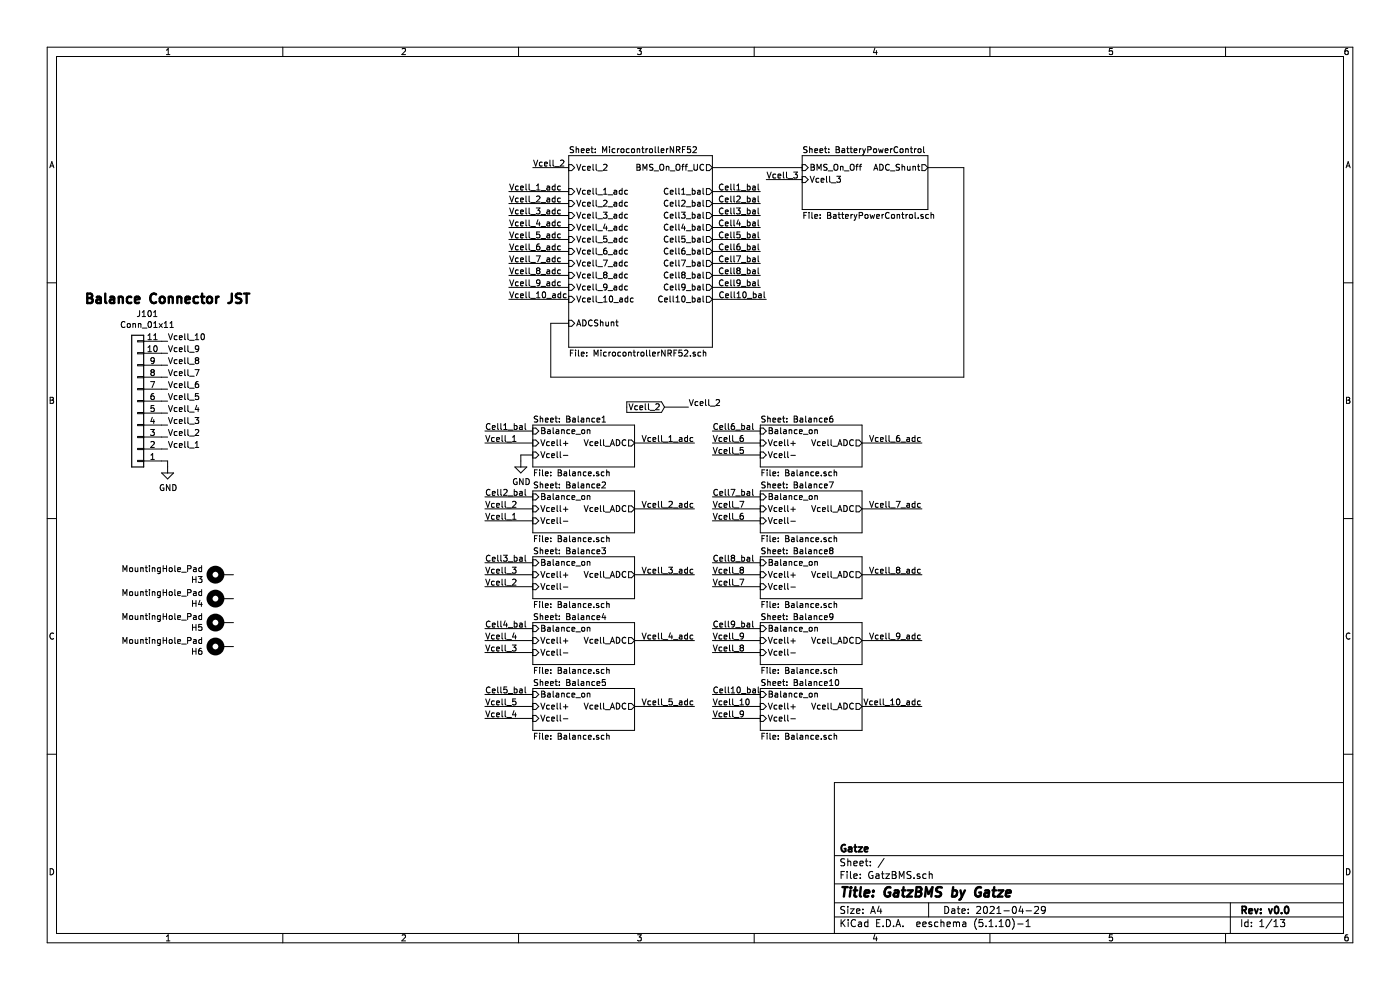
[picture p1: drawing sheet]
EESchema Schematic File Version 4
EELAYER 30 0
EELAYER END
$Descr A4 11693 8268
encoding utf-8
Sheet 1 13
Title "GatzBMS by Gatze"
Date "2021-04-29"
Rev "v0.0"
Comp "Gatze"
Comment1 ""
Comment2 ""
Comment3 ""
Comment4 ""
$EndDescr
Wire Wire Line
	1350 3050 1400 3050
Wire Wire Line
	1350 3150 1400 3150
Wire Wire Line
	1350 3250 1400 3250
Wire Wire Line
	1350 3350 1400 3350
Wire Wire Line
	1350 3450 1400 3450
Wire Wire Line
	1350 3550 1400 3550
Wire Wire Line
	1350 3650 1400 3650
Wire Wire Line
	1350 3750 1400 3750
Wire Wire Line
	1350 3850 1400 3850
$Comp
L power:GND #PWR0101
U 1 1
P 1400 3900
F 0 "#PWR0101" H 1400 3650 50  0001 C CNN
F 1 "GND" H 1405 3727 50  0000 C CNN
F 2 "" H 1400 3900 50  0001 C CNN
F 3 "" H 1400 3900 50  0001 C CNN
	1    1400 3900
	1    0    0    -1  
$EndComp
Wire Wire Line
	1400 3850 1400 3900
Wire Wire Line
	1350 2950 1400 2950
Wire Wire Line
	1350 2850 1400 2850
Text Notes 700  2550 0    79   ~ 16
Balance Connector JST
Text Notes 7950 -300 0    79   ~ 16
ToDo\ncurrentsense (only calculations)\nstatus led\nAlle pinnen connecten aan ESP32 ook al rekening houdend met JTAG (liefst aan voltmeting pin)\n\nLater versions first basic BMS function get working\nTemp sensor print battery fets etc thermistor ?\nJtag connector\nSafety (esd overvoltage etc)
Text Label 1400 2850 0    50   ~ 0
Vcell_10
Text Label 1400 2950 0    50   ~ 0
Vcell_9
Text Label 1400 3150 0    50   ~ 0
Vcell_7
Text Label 1400 3250 0    50   ~ 0
Vcell_6
Text Label 1400 3350 0    50   ~ 0
Vcell_5
Text Label 1400 3450 0    50   ~ 0
Vcell_4
Text Label 1400 3550 0    50   ~ 0
Vcell_3
Text Label 1400 3650 0    50   ~ 0
Vcell_2
Text Label 1400 3750 0    50   ~ 0
Vcell_1
$Sheet
S 4450 3550 850  350 
U 607B2503
F0 "Balance1" 50
F1 "Balance.sch" 50
F2 "Vcell+" I L 4450 3700 50 
F3 "Vcell-" I L 4450 3800 50 
F4 "Balance_on" I L 4450 3600 50 
F5 "Vcell_ADC" O R 5300 3700 50 
$EndSheet
$Sheet
S 4450 4100 850  350 
U 6084D2D8
F0 "Balance2" 50
F1 "Balance.sch" 50
F2 "Vcell+" I L 4450 4250 50 
F3 "Vcell-" I L 4450 4350 50 
F4 "Balance_on" I L 4450 4150 50 
F5 "Vcell_ADC" O R 5300 4250 50 
$EndSheet
$Sheet
S 4450 4650 850  350 
U 608541DB
F0 "Balance3" 50
F1 "Balance.sch" 50
F2 "Vcell+" I L 4450 4800 50 
F3 "Vcell-" I L 4450 4900 50 
F4 "Balance_on" I L 4450 4700 50 
F5 "Vcell_ADC" O R 5300 4800 50 
$EndSheet
$Sheet
S 4450 5200 850  350 
U 6085B0D6
F0 "Balance4" 50
F1 "Balance.sch" 50
F2 "Vcell+" I L 4450 5350 50 
F3 "Vcell-" I L 4450 5450 50 
F4 "Balance_on" I L 4450 5250 50 
F5 "Vcell_ADC" O R 5300 5350 50 
$EndSheet
$Sheet
S 4450 5750 850  350 
U 60861FC9
F0 "Balance5" 50
F1 "Balance.sch" 50
F2 "Vcell+" I L 4450 5900 50 
F3 "Vcell-" I L 4450 6000 50 
F4 "Balance_on" I L 4450 5800 50 
F5 "Vcell_ADC" O R 5300 5900 50 
$EndSheet
$Sheet
S 6350 3550 850  350 
U 60868FC4
F0 "Balance6" 50
F1 "Balance.sch" 50
F2 "Vcell+" I L 6350 3700 50 
F3 "Vcell-" I L 6350 3800 50 
F4 "Balance_on" I L 6350 3600 50 
F5 "Vcell_ADC" O R 7200 3700 50 
$EndSheet
$Sheet
S 6350 4100 850  350 
U 6086FEFF
F0 "Balance7" 50
F1 "Balance.sch" 50
F2 "Vcell+" I L 6350 4250 50 
F3 "Vcell-" I L 6350 4350 50 
F4 "Balance_on" I L 6350 4150 50 
F5 "Vcell_ADC" O R 7200 4250 50 
$EndSheet
$Sheet
S 6350 4650 850  350 
U 60876DFE
F0 "Balance8" 50
F1 "Balance.sch" 50
F2 "Vcell+" I L 6350 4800 50 
F3 "Vcell-" I L 6350 4900 50 
F4 "Balance_on" I L 6350 4700 50 
F5 "Vcell_ADC" O R 7200 4800 50 
$EndSheet
$Sheet
S 6350 5200 850  350 
U 6087DCE1
F0 "Balance9" 50
F1 "Balance.sch" 50
F2 "Vcell+" I L 6350 5350 50 
F3 "Vcell-" I L 6350 5450 50 
F4 "Balance_on" I L 6350 5250 50 
F5 "Vcell_ADC" O R 7200 5350 50 
$EndSheet
$Sheet
S 6350 5750 850  350 
U 60884BDC
F0 "Balance10" 50
F1 "Balance.sch" 50
F2 "Vcell+" I L 6350 5900 50 
F3 "Vcell-" I L 6350 6000 50 
F4 "Balance_on" I L 6350 5800 50 
F5 "Vcell_ADC" O R 7200 5900 50 
$EndSheet
Text Label 4050 3600 0    50   ~ 0
Cell1_bal
Text Label 4050 3700 0    50   ~ 0
Vcell_1
$Comp
L power:GND #PWR0102
U 1 1
P 4350 3850
F 0 "#PWR0102" H 4350 3600 50  0001 C CNN
F 1 "GND" H 4355 3677 50  0000 C CNN
F 2 "" H 4350 3850 50  0001 C CNN
F 3 "" H 4350 3850 50  0001 C CNN
	1    4350 3850
	1    0    0    -1  
$EndComp
Text Label 4050 4150 0    50   ~ 0
Cell2_bal
Text Label 4050 4250 0    50   ~ 0
Vcell_2
Text Label 4050 4350 0    50   ~ 0
Vcell_1
Wire Wire Line
	4050 3600 4450 3600
Wire Wire Line
	4050 3700 4450 3700
Wire Wire Line
	4350 3850 4350 3800
Wire Wire Line
	4350 3800 4450 3800
Wire Wire Line
	4050 4150 4450 4150
Wire Wire Line
	4050 4250 4450 4250
Wire Wire Line
	4050 4350 4450 4350
Text Label 4050 4700 0    50   ~ 0
Cell3_bal
Text Label 4050 4800 0    50   ~ 0
Vcell_3
Text Label 4050 4900 0    50   ~ 0
Vcell_2
Wire Wire Line
	4050 4700 4450 4700
Wire Wire Line
	4050 4800 4450 4800
Wire Wire Line
	4050 4900 4450 4900
Text Label 4050 5250 0    50   ~ 0
Cell4_bal
Text Label 4050 5350 0    50   ~ 0
Vcell_4
Text Label 4050 5450 0    50   ~ 0
Vcell_3
Wire Wire Line
	4050 5250 4450 5250
Wire Wire Line
	4050 5350 4450 5350
Wire Wire Line
	4050 5450 4450 5450
Text Label 4050 5800 0    50   ~ 0
Cell5_bal
Text Label 4050 5900 0    50   ~ 0
Vcell_5
Text Label 4050 6000 0    50   ~ 0
Vcell_4
Wire Wire Line
	4050 5800 4450 5800
Wire Wire Line
	4050 5900 4450 5900
Wire Wire Line
	4050 6000 4450 6000
Text Label 5950 3600 0    50   ~ 0
Cell6_bal
Text Label 5950 3700 0    50   ~ 0
Vcell_6
Text Label 5950 3800 0    50   ~ 0
Vcell_5
Wire Wire Line
	5950 3600 6350 3600
Wire Wire Line
	5950 3700 6350 3700
Wire Wire Line
	5950 3800 6350 3800
Text Label 5950 4150 0    50   ~ 0
Cell7_bal
Text Label 5950 4250 0    50   ~ 0
Vcell_7
Text Label 5950 4350 0    50   ~ 0
Vcell_6
Wire Wire Line
	5950 4150 6350 4150
Wire Wire Line
	5950 4250 6350 4250
Wire Wire Line
	5950 4350 6350 4350
Text Label 5950 4700 0    50   ~ 0
Cell8_bal
Text Label 5950 4800 0    50   ~ 0
Vcell_8
Text Label 5950 4900 0    50   ~ 0
Vcell_7
Wire Wire Line
	5950 4700 6350 4700
Wire Wire Line
	5950 4800 6350 4800
Wire Wire Line
	5950 4900 6350 4900
Text Label 5950 5250 0    50   ~ 0
Cell9_bal
Text Label 5950 5350 0    50   ~ 0
Vcell_9
Text Label 5950 5450 0    50   ~ 0
Vcell_8
Wire Wire Line
	5950 5250 6350 5250
Wire Wire Line
	5950 5350 6350 5350
Wire Wire Line
	5950 5450 6350 5450
Text Label 5950 5800 0    50   ~ 0
Cell10_bal
Text Label 5950 5900 0    50   ~ 0
Vcell_10
Text Label 5950 6000 0    50   ~ 0
Vcell_9
Wire Wire Line
	5950 5800 6350 5800
Wire Wire Line
	5950 5900 6350 5900
Wire Wire Line
	5950 6000 6350 6000
Text GLabel 5550 3400 0    50   Input ~ 0
Vcell_2
Text Label 5750 3400 0    50   ~ 0
Vcell_2
Text Notes 3950 -200 0    50   ~ 0
Pinning considerations\nHet kan allemaal net\nRX TX vrijlaten, daardoor geen I2C vrij\nADC2 kan niet gebruikt worden met WIFI en BLE!!\nZoeken op google 'ADC2 BLE', ADC2 WIFI'\n\nOnderste 6 pinnen voor interne flash
Wire Wire Line
	5550 3400 5750 3400
$Sheet
S 6700 1300 1050 450 
U 60847557
F0 "BatteryPowerControl" 50
F1 "BatteryPowerControl.sch" 50
F2 "BMS_On_Off" I L 6700 1400 50 
F3 "ADC_Shunt" O R 7750 1400 50 
F4 "Vcell_3" I L 6700 1500 50 
$EndSheet
$Comp
L Connector_Generic:Conn_01x11 J101
U 1 1
P 1150 3350
F 0 "J101" H 1068 2625 50  0000 C CNN
F 1 "Conn_01x11" H 1068 2716 50  0000 C CNN
F 2 "Connector_JST:JST_PH_S11B-PH-K_1x11_P2.00mm_Horizontal" H 1150 3350 50  0001 C CNN
F 3 "~" H 1150 3350 50  0001 C CNN
	1    1150 3350
	-1   0    0    1   
$EndComp
$Sheet
S 4750 1300 1200 1600
U 608367CF
F0 "MicrocontrollerNRF52" 50
F1 "MicrocontrollerNRF52.sch" 50
F2 "Vcell_1_adc" I L 4750 1600 50 
F3 "Vcell_2_adc" I L 4750 1700 50 
F4 "Vcell_3_adc" I L 4750 1800 50 
F5 "Vcell_4_adc" I L 4750 1900 50 
F6 "Vcell_5_adc" I L 4750 2000 50 
F7 "Vcell_6_adc" I L 4750 2100 50 
F8 "Vcell_7_adc" I L 4750 2200 50 
F9 "Vcell_8_adc" I L 4750 2300 50 
F10 "Vcell_9_adc" I L 4750 2400 50 
F11 "Vcell_10_adc" I L 4750 2500 50 
F12 "ADCShunt" I L 4750 2700 50 
F13 "BMS_On_Off_UC" O R 5950 1400 50 
F14 "Cell1_bal" O R 5950 1600 50 
F15 "Cell2_bal" O R 5950 1700 50 
F16 "Cell3_bal" O R 5950 1800 50 
F17 "Cell4_bal" O R 5950 1900 50 
F18 "Cell5_bal" O R 5950 2000 50 
F19 "Cell6_bal" O R 5950 2100 50 
F20 "Cell7_bal" O R 5950 2200 50 
F21 "Cell8_bal" O R 5950 2300 50 
F22 "Cell9_bal" O R 5950 2400 50 
F23 "Cell10_bal" O R 5950 2500 50 
F24 "Vcell_2" I L 4750 1400 50 
$EndSheet
Text Label 1400 3050 0    50   ~ 0
Vcell_8
Wire Wire Line
	4250 1600 4750 1600
Wire Wire Line
	4250 1700 4750 1700
Wire Wire Line
	4250 1800 4750 1800
Wire Wire Line
	4250 1900 4750 1900
Wire Wire Line
	4250 2000 4750 2000
Wire Wire Line
	4250 2100 4750 2100
Wire Wire Line
	4250 2200 4750 2200
Wire Wire Line
	4250 2300 4750 2300
Wire Wire Line
	4250 2400 4750 2400
Wire Wire Line
	4250 2500 4750 2500
Wire Wire Line
	5950 1400 6700 1400
Wire Wire Line
	7750 1400 8050 1400
Wire Wire Line
	8050 1400 8050 3150
Wire Wire Line
	8050 3150 4600 3150
Wire Wire Line
	4600 3150 4600 2700
Wire Wire Line
	4600 2700 4750 2700
Text Label 6350 1600 2    50   ~ 0
Cell1_bal
Text Label 6350 1700 2    50   ~ 0
Cell2_bal
Text Label 6350 1800 2    50   ~ 0
Cell3_bal
Text Label 6350 1900 2    50   ~ 0
Cell4_bal
Text Label 6350 2000 2    50   ~ 0
Cell5_bal
Text Label 6350 2100 2    50   ~ 0
Cell6_bal
Text Label 6350 2200 2    50   ~ 0
Cell7_bal
Text Label 6350 2300 2    50   ~ 0
Cell8_bal
Text Label 6350 2400 2    50   ~ 0
Cell9_bal
Text Label 6400 2500 2    50   ~ 0
Cell10_bal
Wire Wire Line
	5950 1600 6350 1600
Wire Wire Line
	5950 1700 6350 1700
Wire Wire Line
	5950 1800 6350 1800
Wire Wire Line
	5950 1900 6350 1900
Wire Wire Line
	5950 2000 6350 2000
Wire Wire Line
	5950 2100 6350 2100
Wire Wire Line
	5950 2200 6350 2200
Wire Wire Line
	5950 2300 6350 2300
Wire Wire Line
	5950 2400 6350 2400
Wire Wire Line
	5950 2500 6400 2500
Text Label 4450 1400 0    50   ~ 0
Vcell_2
Wire Wire Line
	4450 1400 4750 1400
Text Label 6400 1500 0    50   ~ 0
Vcell_3
Wire Wire Line
	6400 1500 6700 1500
Text Label 5800 3700 2    50   ~ 0
Vcell_1_adc
Wire Wire Line
	5300 3700 5800 3700
Text Label 5800 4250 2    50   ~ 0
Vcell_2_adc
Wire Wire Line
	5300 4250 5800 4250
Text Label 5800 4800 2    50   ~ 0
Vcell_3_adc
Wire Wire Line
	5300 4800 5800 4800
Text Label 5800 5350 2    50   ~ 0
Vcell_4_adc
Wire Wire Line
	5300 5350 5800 5350
Text Label 5800 5900 2    50   ~ 0
Vcell_5_adc
Wire Wire Line
	5300 5900 5800 5900
Text Label 7700 3700 2    50   ~ 0
Vcell_6_adc
Wire Wire Line
	7200 3700 7700 3700
Text Label 7700 4250 2    50   ~ 0
Vcell_7_adc
Wire Wire Line
	7200 4250 7700 4250
Text Label 7700 4800 2    50   ~ 0
Vcell_8_adc
Wire Wire Line
	7200 4800 7700 4800
Text Label 7700 5350 2    50   ~ 0
Vcell_9_adc
Wire Wire Line
	7200 5350 7700 5350
Text Label 7700 5900 2    50   ~ 0
Vcell_10_adc
Wire Wire Line
	7200 5900 7700 5900
Text Label 4250 1600 0    50   ~ 0
Vcell_1_adc
Text Label 4250 1700 0    50   ~ 0
Vcell_2_adc
Text Label 4250 1800 0    50   ~ 0
Vcell_3_adc
Text Label 4250 1900 0    50   ~ 0
Vcell_4_adc
Text Label 4250 2000 0    50   ~ 0
Vcell_5_adc
Text Label 4250 2100 0    50   ~ 0
Vcell_6_adc
Text Label 4250 2200 0    50   ~ 0
Vcell_7_adc
Text Label 4250 2300 0    50   ~ 0
Vcell_8_adc
Text Label 4250 2400 0    50   ~ 0
Vcell_9_adc
Text Label 4250 2500 0    50   ~ 0
Vcell_10_adc
$Comp
L Mechanical:MountingHole_Pad H?
U 1 1
P 1850 5400
AR Path="/60847557/61350940" Ref="H?"  Part="1" 
AR Path="/61350940" Ref="H6"  Part="1" 
F 0 "H6" V 1804 5550 50  0000 L CNN
F 1 "MountingHole_Pad" V 1895 5550 50  0000 L CNN
F 2 "MountingHole:MountingHole_3.2mm_M3_ISO7380_Pad_TopBottom" H 1850 5400 50  0001 C CNN
F 3 "~" H 1850 5400 50  0001 C CNN
	1    1850 5400
	0    -1   -1   0   
$EndComp
$Comp
L Mechanical:MountingHole_Pad H?
U 1 1
P 1850 5200
AR Path="/60847557/61350946" Ref="H?"  Part="1" 
AR Path="/61350946" Ref="H5"  Part="1" 
F 0 "H5" V 1804 5350 50  0000 L CNN
F 1 "MountingHole_Pad" V 1895 5350 50  0000 L CNN
F 2 "MountingHole:MountingHole_3.2mm_M3_ISO7380_Pad_TopBottom" H 1850 5200 50  0001 C CNN
F 3 "~" H 1850 5200 50  0001 C CNN
	1    1850 5200
	0    -1   -1   0   
$EndComp
$Comp
L Mechanical:MountingHole_Pad H?
U 1 1
P 1850 5000
AR Path="/60847557/6135094C" Ref="H?"  Part="1" 
AR Path="/6135094C" Ref="H4"  Part="1" 
F 0 "H4" V 1804 5150 50  0000 L CNN
F 1 "MountingHole_Pad" V 1895 5150 50  0000 L CNN
F 2 "MountingHole:MountingHole_3.2mm_M3_ISO7380_Pad_TopBottom" H 1850 5000 50  0001 C CNN
F 3 "~" H 1850 5000 50  0001 C CNN
	1    1850 5000
	0    -1   -1   0   
$EndComp
$Comp
L Mechanical:MountingHole_Pad H?
U 1 1
P 1850 4800
AR Path="/60847557/61350952" Ref="H?"  Part="1" 
AR Path="/61350952" Ref="H3"  Part="1" 
F 0 "H3" V 1804 4950 50  0000 L CNN
F 1 "MountingHole_Pad" V 1895 4950 50  0000 L CNN
F 2 "MountingHole:MountingHole_3.2mm_M3_ISO7380_Pad_TopBottom" H 1850 4800 50  0001 C CNN
F 3 "~" H 1850 4800 50  0001 C CNN
	1    1850 4800
	0    -1   -1   0   
$EndComp
$EndSCHEMATC
